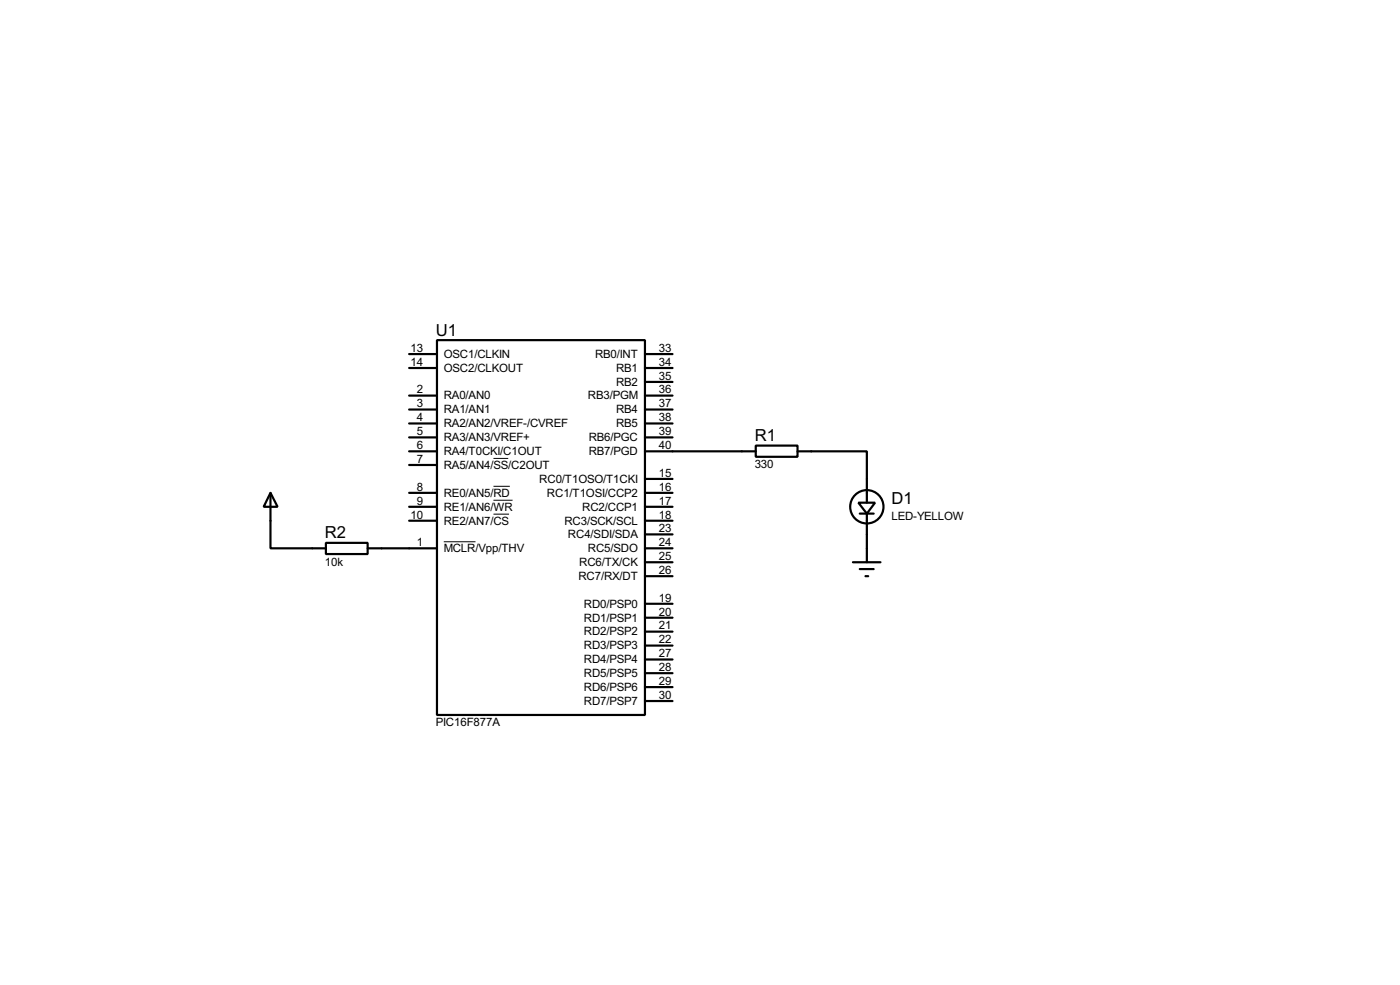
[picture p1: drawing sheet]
<svg xmlns="http://www.w3.org/2000/svg" width="256mm" height="180mm" viewBox="0 0 256 180" stroke-linecap="round" stroke-linejoin="round" font-family="sans-serif">
<g fill="none" stroke="#000" stroke-width=".4">
<path d="M75 72.4h5.1M75 75h5.1M75 77.5h5.1M75 64.8h5.1M75 67.4h5.1M80.1 62.3h38.1v68.6h-38.1zM118.2 72.4h5M118.2 75h5M118.2 77.5h5M118.2 64.8h5M118.2 67.4h5M118.2 69.9h5"/>
<path d="M49.6 90.2l1.3 2.6h-2.6zM49.6 90.2v10.2h10.1M59.7 99.4h7.7v2h-7.7zM75 82.6h5.1M75 85.1h5.1M75 90.2h5.1M75 92.8h5.1M75 95.3h5.1M75 80.1h5.1M118.2 82.6h20.3M118.2 90.2h5M118.2 92.8h5"/>
<path d="M118.2 95.3h5M118.2 80.1h5M118.2 97.8h5M118.2 87.7h5M138.5 81.6h7.6v2h-7.6zM146.1 82.6h12.7v9.4M157.3 92h3l-1.5 2zM157.5 94h2.6M158.8 94v8.9M67.4 100.4h12.7M118.2 100.4h5M118.2 110.5h5"/>
<path d="M118.2 113.1h5M118.2 118.2h5M118.2 115.6h5M118.2 105.5h5M118.2 102.9h5M156.3 102.9h5M157.5 104.2h2.6M158.6 105.5h.5M118.2 128.3h5M118.2 125.8h5M118.2 123.2h5M118.2 120.7h5"/>
<circle cx="158.8" cy="92.8" r="3.1"/>
</g>
<path d="M81.3 99.2h5.8M90.4 83.9h2.7M90.4 89h3M90.4 91.6h3.5M90.4 94.1h2.9" fill="none" stroke="#000" stroke-width=".18"/>
<g font-size="3.4">
<text x="79.9" y="61.4">U1</text>
<text x="138.3" y="80.8">R1</text>
<text x="163.3" y="92.3">D1</text>
<text x="59.5" y="98.6">R2</text>
</g>
<g font-size="2.4">
<text x="75.2" y="64.4">13</text>
<text x="81.3" y="65.5">OSC1/CLKIN</text>
<text x="109" y="65.5">RB0/INT</text>
<text x="120.7" y="64.4">33</text>
<text x="75.2" y="67">14</text>
<text x="76.4" y="72">2</text>
<text x="81.3" y="68.1">OSC2/CLKOUT</text>
<text x="112.9" y="70.6">RB2</text>
<text x="112.9" y="68.1">RB1</text>
<text x="120.7" y="72">36</text>
<text x="120.7" y="69.5">35</text>
<text x="120.7" y="67">34</text>
<text x="76.4" y="74.6">3</text>
<text x="76.4" y="77.1">4</text>
<text x="81.3" y="73.1">RA0/AN0</text>
<text x="81.3" y="75.7">RA1/AN1</text>
<text x="107.7" y="73.1">RB3/PGM</text>
<text x="112.9" y="75.7">RB4</text>
<text x="120.7" y="77.1">38</text>
<text x="120.7" y="74.6">37</text>
<text x="76.4" y="82.2">6</text>
<text x="76.4" y="79.7">5</text>
<text x="81.3" y="78.2">RA2/AN2/VREF-/CVREF</text>
<text x="81.3" y="83.3">RA4/T0CKI/C1OUT</text>
<text x="81.3" y="80.8">RA3/AN3/VREF+</text>
<text x="107.9" y="83.3">RB7/PGD</text>
<text x="107.9" y="80.8">RB6/PGC</text>
<text x="112.9" y="78.2">RB5</text>
<text x="120.7" y="82.2">40</text>
<text x="120.7" y="79.7">39</text>
<text x="76.4" y="84.7">7</text>
<text x="76.4" y="89.8">8</text>
<text x="81.3" y="85.8">RA5/AN4/SS/C2OUT</text>
<text x="98.8" y="88.4">RC0/T1OSO/T1CKI</text>
<text x="120.7" y="89.8">16</text>
<text x="120.7" y="87.3">15</text>
<text x="138.3" y="85.7">330</text>
<text x="75.2" y="94.9">10</text>
<text x="76.4" y="92.4">9</text>
<text x="81.3" y="90.9">RE0/AN5/RD</text>
<text x="81.3" y="93.5">RE1/AN6/WR</text>
<text x="100.2" y="90.9">RC1/T1OSI/CCP2</text>
<text x="106.7" y="93.5">RC2/CCP1</text>
<text x="120.7" y="92.4">17</text>
<text x="120.7" y="94.9">18</text>
<text x="163.3" y="95.2">LED-YELLOW</text>
<text x="76.4" y="100">1</text>
<text x="81.3" y="96">RE2/AN7/CS</text>
<text x="81.3" y="101.1">MCLR/Vpp/THV</text>
<text x="103.4" y="96">RC3/SCK/SCL</text>
<text x="104.1" y="98.5">RC4/SDI/SDA</text>
<text x="107.7" y="101.1">RC5/SDO</text>
<text x="120.7" y="100">24</text>
<text x="120.7" y="97.4">23</text>
<text x="59.5" y="103.5">10k</text>
<text x="106" y="106.2">RC7/RX/DT</text>
<text x="106.1" y="103.6">RC6/TX/CK</text>
<text x="120.7" y="105.1">26</text>
<text x="120.7" y="102.5">25</text>
<text x="107" y="111.2">RD0/PSP0</text>
<text x="107" y="113.8">RD1/PSP1</text>
<text x="120.7" y="110.1">19</text>
<text x="120.7" y="112.7">20</text>
<text x="107" y="118.9">RD3/PSP3</text>
<text x="107" y="116.3">RD2/PSP2</text>
<text x="120.7" y="117.8">22</text>
<text x="120.7" y="115.2">21</text>
<text x="107" y="123.9">RD5/PSP5</text>
<text x="107" y="121.4">RD4/PSP4</text>
<text x="120.7" y="125.4">29</text>
<text x="120.7" y="122.8">28</text>
<text x="120.7" y="120.3">27</text>
<text x="107" y="129">RD7/PSP7</text>
<text x="107" y="126.5">RD6/PSP6</text>
<text x="120.7" y="127.9">30</text>
<text x="79.9" y="133">PIC16F877A</text>
</g>
</svg>
